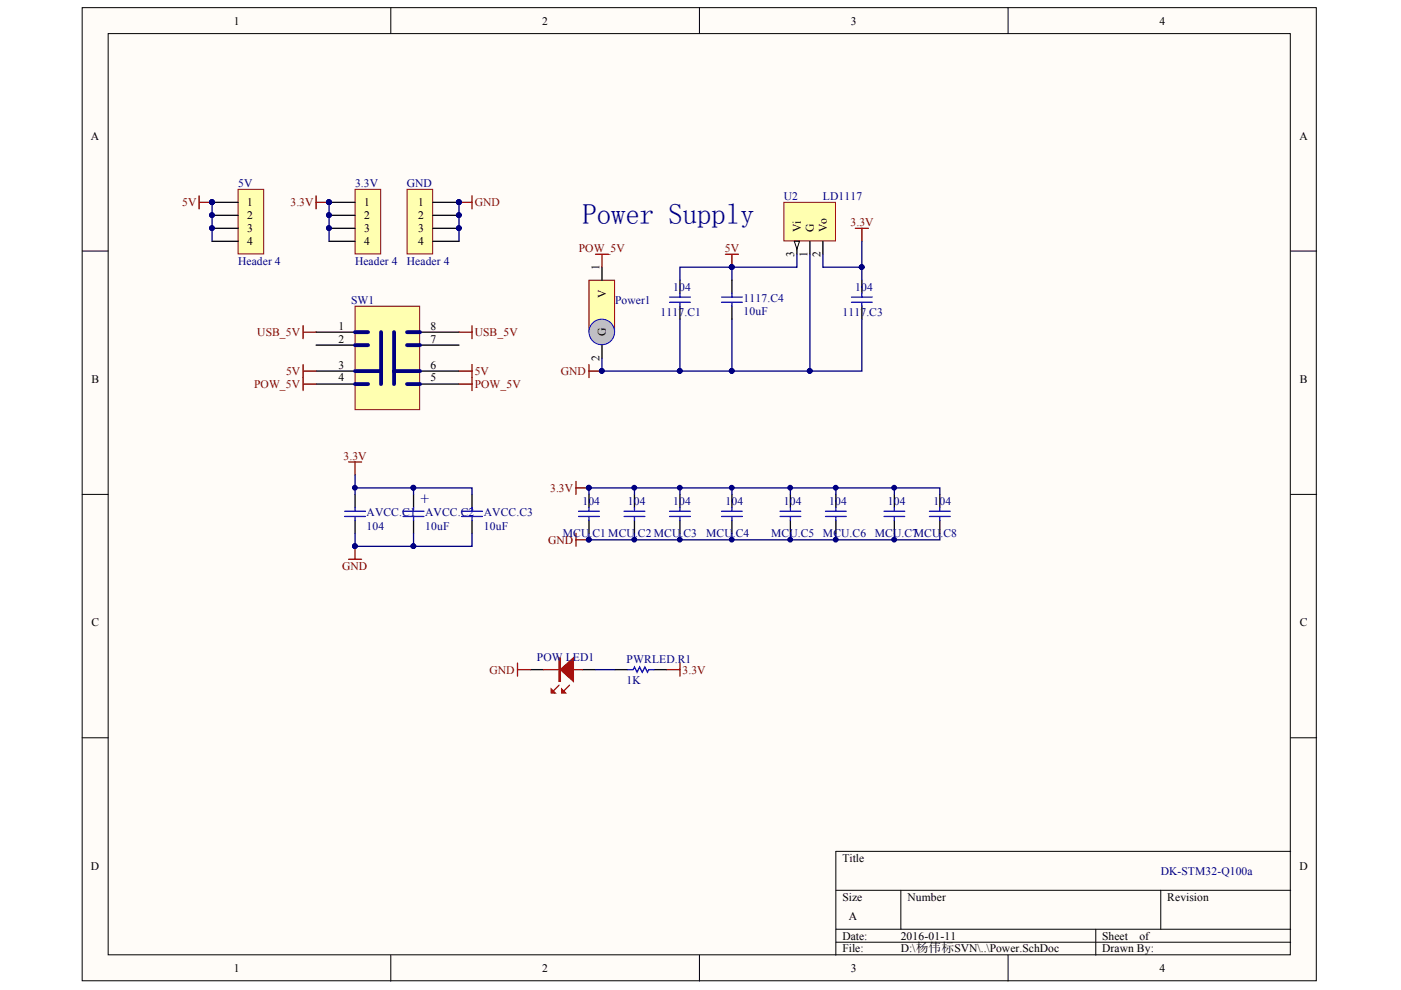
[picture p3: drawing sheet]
<svg xmlns="http://www.w3.org/2000/svg" width="297mm" height="210mm" viewBox="0 0 297 210" stroke-linecap="round" stroke-linejoin="round" font-family="sans-serif">
<g fill="#fffcf8" stroke="#000" stroke-width=".21">
<path d="M17.4 1.6h261.7v206.3h-261.7z"/>
<path d="M22.9 7.1h250.7v195.3h-250.7z"/>
</g>
<g fill="none" stroke="#000" stroke-width=".21">
<path d="M82.9 1.6v5.5M148.3 1.6v5.5M213.7 1.6v5.5M17.4 53.2h5.5M273.7 53.2h5.5M17.4 104.8h5.5M273.7 104.8h5.5M17.4 156.4h5.5M273.7 156.4h5.5M177.2 188.8h96.5M177.2 197h96.5M177.2 199.8h96.5"/>
<path d="M191 188.8v8.2M232.3 197v5.5M246.1 188.8v8.2M273.7 180.5h-96.5v22M82.9 202.5v5.5M148.3 202.5v5.5M213.7 202.5v5.5"/>
</g>
<path d="M166.2 42.9h10.9v8.2h-10.9z" fill="#ffffb0" stroke="#800000" stroke-width=".21"/>
<path d="M169 51.2v2.7M171.7 51.2v2.7M174.5 51.2v2.7" fill="none" stroke="#000" stroke-width=".28"/>
<path d="M168.4 51.2h1.1l-.5 1.6z" fill="#fffcf8"/>
<path d="M168.4 51.2h1.1l-.5 1.6z" fill="none" stroke="#000" stroke-width=".21"/>
<path d="M124.9 59.4h5.4v10.9h-5.4z" fill="#ffffb0" stroke="#800000" stroke-width=".21"/>
<circle cx="127.6" cy="70.4" r="2.71" fill="#c0c0c0" stroke="#00f" stroke-width=".21"/>
<path d="M127.6 56.7v2.7M144.2 59.4v2.8M182.7 59.4v2.8M127.6 73.2v2.7M144.2 64.9v2.8M182.7 64.9v2.8M112.5 142h2.7M123.5 142h2.8" fill="none" stroke="#000" stroke-width=".28"/>
<path d="M142 64.1h4.4M142 63h4.4M144.2 62.2v.8M144.2 64.1v.8M180.5 64.1h4.4M180.5 63h4.4M182.7 62.2v.8M182.7 64.1v.8" fill="none" stroke="#00f" stroke-width=".28"/>
<path d="M169 53.9v2.8h-13.8v2.7M171.7 53.9v24.8h-16.5M174.5 53.9v2.8h8.2v2.7M182.7 51.2v5.5M144.2 67.7v11h-16.6v-2.8M155.2 67.7v11h-11M182.7 67.7v11h-11" fill="none" stroke="#000080" stroke-width=".28"/>
<g fill="#000080" stroke="#000080" stroke-width=".21">
<circle cx="127.6" cy="78.6" r=".51"/>
<circle cx="144.1" cy="78.6" r=".51"/>
<circle cx="155.1" cy="78.6" r=".51"/>
<circle cx="171.7" cy="78.6" r=".51"/>
<circle cx="155.1" cy="56.6" r=".51"/>
<circle cx="182.7" cy="56.6" r=".51"/>
</g>
<path d="M181.4 48.4h2.7M182.7 48.4v2.8M124.9 77.3v2.8M124.9 78.7h2.7" fill="none" stroke="#800000" stroke-width=".28"/>
<path d="M115.2 142h8.3M118.5 145.3l-1.1 1.1M120.7 145.3l-1.1 1.1" fill="none" stroke="#bf0000" stroke-width=".28"/>
<path d="M118.8 142l2.8-2.5v5z" fill="#bf0000"/>
<path d="M118.5 139.5h.3v5h-.3zM118.7 139.5v5M118.8 142l2.8-2.5v5z" fill="none" stroke="#bf0000" stroke-width=".28"/>
<path d="M116.9 146.1l.8 .8h-.8z" fill="#bf0000"/>
<path d="M116.9 146.1l.8 .8h-.8z" fill="none" stroke="#bf0000" stroke-width=".28"/>
<path d="M119.1 146.1l.8 .8h-.8z" fill="#bf0000"/>
<path d="M119.1 146.1l.8 .8h-.8z" fill="none" stroke="#bf0000" stroke-width=".28"/>
<g fill="none" stroke="#000" stroke-width=".28">
<path d="M75.3 104.8v2.8M75.3 110.3v2.8M87.7 104.8v2.8M87.7 110.3v2.8M144.2 104.8v2.8M144.2 110.3v2.8M155.2 104.8v2.8M155.2 110.3v2.8M167.6 104.8v2.8M167.6 110.3v2.8M177.2 104.8v2.8M177.2 110.3v2.8"/>
<path d="M189.6 104.8v2.8M189.6 110.3v2.8M130.4 142h2.7M138.6 142h2.8"/>
</g>
<g fill="none" stroke="#00f" stroke-width=".28">
<path d="M73.1 108.4h4.4M73.1 109.5h4.4M75.3 107.6v.8M75.3 109.5v.8M85.5 108.4h4.4M85.5 109.5h4.4M87.7 107.6v.8M87.7 109.5v.8M142 108.4h4.4M142 109.5h4.4M144.2 107.6v.8M144.2 109.5v.8"/>
<path d="M153 108.4h4.4M153 109.5h4.4M155.2 107.6v.8M155.2 109.5v.8M165.4 108.4h4.4M165.4 109.5h4.4M167.6 107.6v.8M167.6 109.5v.8M175 108.4h4.4M175 109.5h4.4M177.2 107.6v.8M177.2 109.5v.8"/>
<path d="M187.4 108.4h4.4M187.4 109.5h4.4M189.6 107.6v.8M189.6 109.5v.8M133.1 142h1.1l.3-.6 .6 1.1 .5-1.1 .6 1.1 .5-1.1 .6 1.1 .2-.5h1.1"/>
</g>
<path d="M69.8 42.9v8.3M97.3 42.9v8.3M155.2 56.7h-11v2.7M155.2 103.4v1.4M155.2 113.1v1.4M167.6 103.4v1.4M167.6 113.1v1.4M177.2 103.4v1.4M177.2 113.1v1.4M126.3 142h4.1" fill="none" stroke="#000080" stroke-width=".28"/>
<g fill="none" stroke="#800000" stroke-width=".28">
<path d="M67 41.5v2.8M67 42.9h2.8M97.3 42.9h2.8M100.1 41.5v2.8M126.3 53.9h2.7M127.6 53.9v2.8M153.8 53.9h2.8M155.2 53.9v2.8M64.3 69v2.8M64.3 70.4h2.7M73.9 97.9h2.8M75.3 97.9v2.8"/>
<path d="M73.9 118.6h2.8M75.3 115.8v2.8M122.1 102.1v2.7M122.1 113.1v2.7M122.1 114.5h2.8M122.1 103.4h2.8M109.7 140.6v2.8M109.7 142h2.8M141.4 142h2.8M144.2 140.6v2.8"/>
</g>
<g fill="#000080" stroke="#000080" stroke-width=".21">
<circle cx="124.8" cy="114.4" r=".51"/>
<circle cx="155.1" cy="114.4" r=".51"/>
<circle cx="155.1" cy="103.4" r=".51"/>
<circle cx="124.8" cy="103.4" r=".51"/>
<circle cx="167.5" cy="114.4" r=".51"/>
<circle cx="167.5" cy="103.4" r=".51"/>
<circle cx="177.2" cy="114.4" r=".51"/>
<circle cx="177.2" cy="103.4" r=".51"/>
<circle cx="75.2" cy="115.8" r=".51"/>
<circle cx="155.1" cy="56.6" r=".51"/>
<circle cx="69.7" cy="42.9" r=".51"/>
<circle cx="97.3" cy="42.9" r=".51"/>
</g>
<path d="M75.3 64.9h13.7v22h-13.7z" fill="#ffffb0" stroke="#800000" stroke-width=".21"/>
<path d="M67 70.4h8.3M67 73.2h8.3M67 78.7h8.3M89.1 70.4h8.2M89.1 73.2h8.2M89.1 78.7h8.2M67 81.4h8.3M89.1 81.4h8.2" fill="none" stroke="#000" stroke-width=".28"/>
<path d="M75.3 70.4h2.7M75.3 73.2h2.7M75.3 78.7h5.5M80.8 70.4v11M83.5 70.4v11M83.5 78.7h5.6M86.3 70.4h2.8M86.3 73.2h2.8M75.3 81.4h2.7M86.3 81.4h2.8" fill="none" stroke="#0c0087" stroke-width=".83"/>
<path d="M42.2 41.5v2.8M42.2 42.9h2.8M64.3 77.3v5.5M64.3 78.7h2.7M97.3 70.4h2.8M97.3 78.7h2.8M100.1 69v2.8M100.1 77.3v5.5M64.3 81.4h2.7M97.3 81.4h2.8" fill="none" stroke="#800000" stroke-width=".28"/>
<path d="M45 42.9v8.3" fill="none" stroke="#000080" stroke-width=".28"/>
<path d="M50.5 40.2h5.4v13.6h-5.4z" fill="#ffffb0" stroke="#800000" stroke-width=".21"/>
<path d="M45 42.9h5.5M45 45.7h5.5M45 48.4h5.5M45 51.2h5.5" fill="none" stroke="#000" stroke-width=".28"/>
<g fill="#000080" stroke="#000080" stroke-width=".21">
<circle cx="44.9" cy="45.6" r=".51"/>
<circle cx="44.9" cy="48.4" r=".51"/>
</g>
<path d="M75.3 40.2h5.4v13.6h-5.4z" fill="#ffffb0" stroke="#800000" stroke-width=".21"/>
<path d="M69.8 42.9h5.5M69.8 45.7h5.5M69.8 48.4h5.5M69.8 51.2h5.5" fill="none" stroke="#000" stroke-width=".28"/>
<g fill="#000080" stroke="#000080" stroke-width=".21">
<circle cx="69.7" cy="42.9" r=".51"/>
<circle cx="69.7" cy="45.6" r=".51"/>
<circle cx="69.7" cy="48.4" r=".51"/>
</g>
<path d="M86.3 40.2h5.4v13.6h-5.4z" fill="#ffffb0" stroke="#800000" stroke-width=".21"/>
<g fill="none" stroke="#000" stroke-width=".28">
<path d="M91.8 42.9h5.5M91.8 45.7h5.5M91.8 48.4h5.5M91.8 51.2h5.5M155.2 59.4v2.8M155.2 64.9v2.8M100.1 104.8v2.8M100.1 110.3v2.8M124.9 104.8v2.8M124.9 110.3v2.8M134.5 104.8v2.8M134.5 110.3v2.8"/>
<path d="M199.3 104.8v2.8M199.3 110.3v2.8"/>
</g>
<g fill="#000080" stroke="#000080" stroke-width=".21">
<circle cx="97.3" cy="42.9" r=".51"/>
<circle cx="97.3" cy="45.6" r=".51"/>
<circle cx="97.3" cy="48.4" r=".51"/>
<circle cx="134.5" cy="103.4" r=".51"/>
<circle cx="134.5" cy="114.4" r=".51"/>
<circle cx="144.1" cy="103.4" r=".51"/>
<circle cx="144.1" cy="114.4" r=".51"/>
<circle cx="189.6" cy="103.4" r=".51"/>
<circle cx="189.6" cy="114.4" r=".51"/>
<circle cx="87.6" cy="103.4" r=".51"/>
<circle cx="75.2" cy="115.8" r=".51"/>
<circle cx="87.6" cy="115.8" r=".51"/>
<circle cx="75.2" cy="103.4" r=".51"/>
<circle cx="124.8" cy="103.4" r=".51"/>
<circle cx="124.8" cy="114.4" r=".51"/>
</g>
<g fill="none" stroke="#00f" stroke-width=".28">
<path d="M153 64.1h4.4M153 63h4.4M155.2 62.2v.8M155.2 64.1v.8M97.9 108.4h4.4M97.9 109.5h4.4M100.1 107.6v.8M100.1 109.5v.8M122.7 108.4h4.4M122.7 109.5h4.4M124.9 107.6v.8M124.9 109.5v.8"/>
<path d="M132.3 108.4h4.4M132.3 109.5h4.4M134.5 107.6v.8M134.5 109.5v.8M197.1 108.4h4.4M197.1 109.5h4.4M199.3 107.6v.8M199.3 109.5v.8"/>
</g>
<g fill="none" stroke="#000080" stroke-width=".28">
<path d="M75.3 113.1v2.7h12.4M75.3 103.4h12.4M75.3 100.7v4.1M87.7 104.8v-1.4h12.4v1.4M87.7 113.1v2.7h12.4v-2.7M124.9 104.8v-1.4h74.4v1.4M124.9 113.1v1.4h74.4v-1.4M134.5 103.4v1.4M134.5 113.1v1.4M144.2 103.4v1.4M144.2 113.1v1.4M189.6 103.4v1.4"/>
<path d="M189.6 113.1v1.4"/>
</g>
<text font-size="6.1" fill="#000080" x="123.5" y="47.6">Power Supply</text>
<text font-size="3.9" fill="#000080" x="89.1" y="107.1">+</text>
<g font-size="2.5">
<text x="49.6" y="5.2">1</text>
<text x="114.9" y="5.2">2</text>
<text x="180.4" y="5.2">3</text>
<text x="245.8" y="5.2">4</text>
<text x="19.3" y="29.7">A</text>
<text x="275.5" y="29.7">A</text>
<text x="52.4" y="43.8">1</text>
<text x="52.4" y="46.5">2</text>
<text x="77.2" y="43.8">1</text>
<text x="77.2" y="46.5">2</text>
<text x="88.6" y="43.8">1</text>
<text x="88.6" y="46.5">2</text>
<text x="52.4" y="49.3">3</text>
<text x="52.4" y="52">4</text>
<text x="77.2" y="49.3">3</text>
<text x="77.2" y="52">4</text>
<text x="88.6" y="49.3">3</text>
<text x="88.6" y="52">4</text>
<text x="169.8" y="49.3" transform="rotate(-90 169.8 49.3)">Vi</text>
<text x="172.5" y="49.3" transform="rotate(-90 172.5 49.3)">G</text>
<text x="175.3" y="49.3" transform="rotate(-90 175.3 49.3)">Vo</text>
<text x="127.1" y="57.2" transform="rotate(-90 127.1 57.2)">1</text>
<text x="168.4" y="54.6" transform="rotate(-90 168.4 54.6)">3</text>
<text x="171.2" y="54.6" transform="rotate(-90 171.2 54.6)">1</text>
<text x="174" y="54.6" transform="rotate(-90 174 54.6)">2</text>
<text x="128.5" y="63.1" transform="rotate(-90 128.5 63.1)">V</text>
<text x="71.8" y="69.9">1</text>
<text x="91.3" y="69.9">8</text>
<text x="128.5" y="71.2" transform="rotate(-90 128.5 71.2)">G</text>
<text x="71.8" y="72.7">2</text>
<text x="91.3" y="72.7">7</text>
<text x="127.1" y="76.6" transform="rotate(-90 127.1 76.6)">2</text>
<text x="19.4" y="81.2">B</text>
<text x="71.8" y="78.2">3</text>
<text x="71.8" y="80.9">4</text>
<text x="91.3" y="80.9">5</text>
<text x="91.3" y="78.2">6</text>
<text x="275.6" y="81.2">B</text>
<text x="19.4" y="132.8">C</text>
<text x="275.6" y="132.8">C</text>
<text x="19.3" y="184.5">D</text>
<text x="178.6" y="182.7">Title</text>
<text x="275.5" y="184.5">D</text>
<text x="178.6" y="191">Size</text>
<text x="192.4" y="191">Number</text>
<text x="247.5" y="191">Revision</text>
<text x="180" y="195.1">A</text>
<text x="178.6" y="199.2">Date:</text>
<text x="178.6" y="201.9">File:</text>
<text x="191" y="199.2">2016-01-11</text>
<text x="191" y="201.9">D:\杨伟标SVN\..\Power.SchDoc</text>
<text x="233.7" y="199.2">Sheet</text>
<text x="233.7" y="201.9">Drawn By:</text>
<text x="241.6" y="199.2">of</text>
<text x="49.6" y="206.1">1</text>
<text x="114.9" y="206.1">2</text>
<text x="180.4" y="206.1">3</text>
<text x="245.8" y="206.1">4</text>
</g>
<g font-size="2.5" fill="#000080">
<text x="50.5" y="39.6">5V</text>
<text x="75.3" y="39.6">3.3V</text>
<text x="86.3" y="39.6">GND</text>
<text x="166.2" y="42.3">U2</text>
<text x="174.5" y="42.3">LD1117</text>
<text x="50.5" y="56.1">Header 4</text>
<text x="75.3" y="56.1">Header 4</text>
<text x="86.3" y="56.1">Header 4</text>
<text x="74.4" y="64.4">SW1</text>
<text x="130.4" y="64.4">Power1</text>
<text x="142.8" y="61.6">104</text>
<text x="157.6" y="64.1">1117.C4</text>
<text x="181.3" y="61.6">104</text>
<text x="140.1" y="67.1">1117.C1</text>
<text x="157.6" y="66.8">10uF</text>
<text x="178.6" y="67.1">1117.C3</text>
<text x="123.5" y="107.1">104</text>
<text x="133.1" y="107.1">104</text>
<text x="142.8" y="107.1">104</text>
<text x="153.8" y="107.1">104</text>
<text x="166.2" y="107.1">104</text>
<text x="175.8" y="107.1">104</text>
<text x="188.3" y="107.1">104</text>
<text x="197.9" y="107.1">104</text>
<text x="77.7" y="109.5">AVCC.C1</text>
<text x="77.7" y="112.3">104</text>
<text x="90.2" y="109.5">AVCC.C2</text>
<text x="90.2" y="112.3">10uF</text>
<text x="102.6" y="109.5">AVCC.C3</text>
<text x="102.6" y="112.3">10uF</text>
<text x="119.3" y="113.9">MCU.C1 MCU.C2 MCU.C3</text>
<text x="149.7" y="113.9">MCU.C4</text>
<text x="163.5" y="113.9">MCU.C5</text>
<text x="174.5" y="113.9">MCU.C6</text>
<text x="185.5" y="113.9">MCU.C7MCU.C8</text>
<text x="113.8" y="140.1">POW</text>
<text x="120" y="140.1">LED1</text>
<text x="132.9" y="140.6">PWRLED.R1</text>
<text x="132.9" y="145">1K</text>
<text x="246.1" y="185.5">DK-STM32-Q100a</text>
</g>
<g font-size="2.5" fill="#800000">
<text x="38.6" y="43.8">5V</text>
<text x="61.6" y="43.8">3.3V</text>
<text x="100.6" y="43.8">GND</text>
<text x="180.3" y="47.8">3.3V</text>
<text x="122.7" y="53.4">POW_5V</text>
<text x="153.7" y="53.4">5V</text>
<text x="54.5" y="71.2">USB_5V</text>
<text x="100.6" y="71.2">USB_5V</text>
<text x="53.9" y="82.3">POW_5V</text>
<text x="60.6" y="79.5">5V</text>
<text x="100.6" y="82.3">POW_5V</text>
<text x="100.6" y="79.5">5V</text>
<text x="118.9" y="79.5">GND</text>
<text x="72.8" y="97.4">3.3V</text>
<text x="116.6" y="104.3">3.3V</text>
<text x="116.2" y="115.3">GND</text>
<text x="72.6" y="120.8">GND</text>
<text x="103.8" y="142.8">GND</text>
<text x="144.7" y="142.8">3.3V</text>
</g>
<text font-size="1.8" fill="#000080" x="44.1" y="43.2">PI5V01</text>
</svg>
